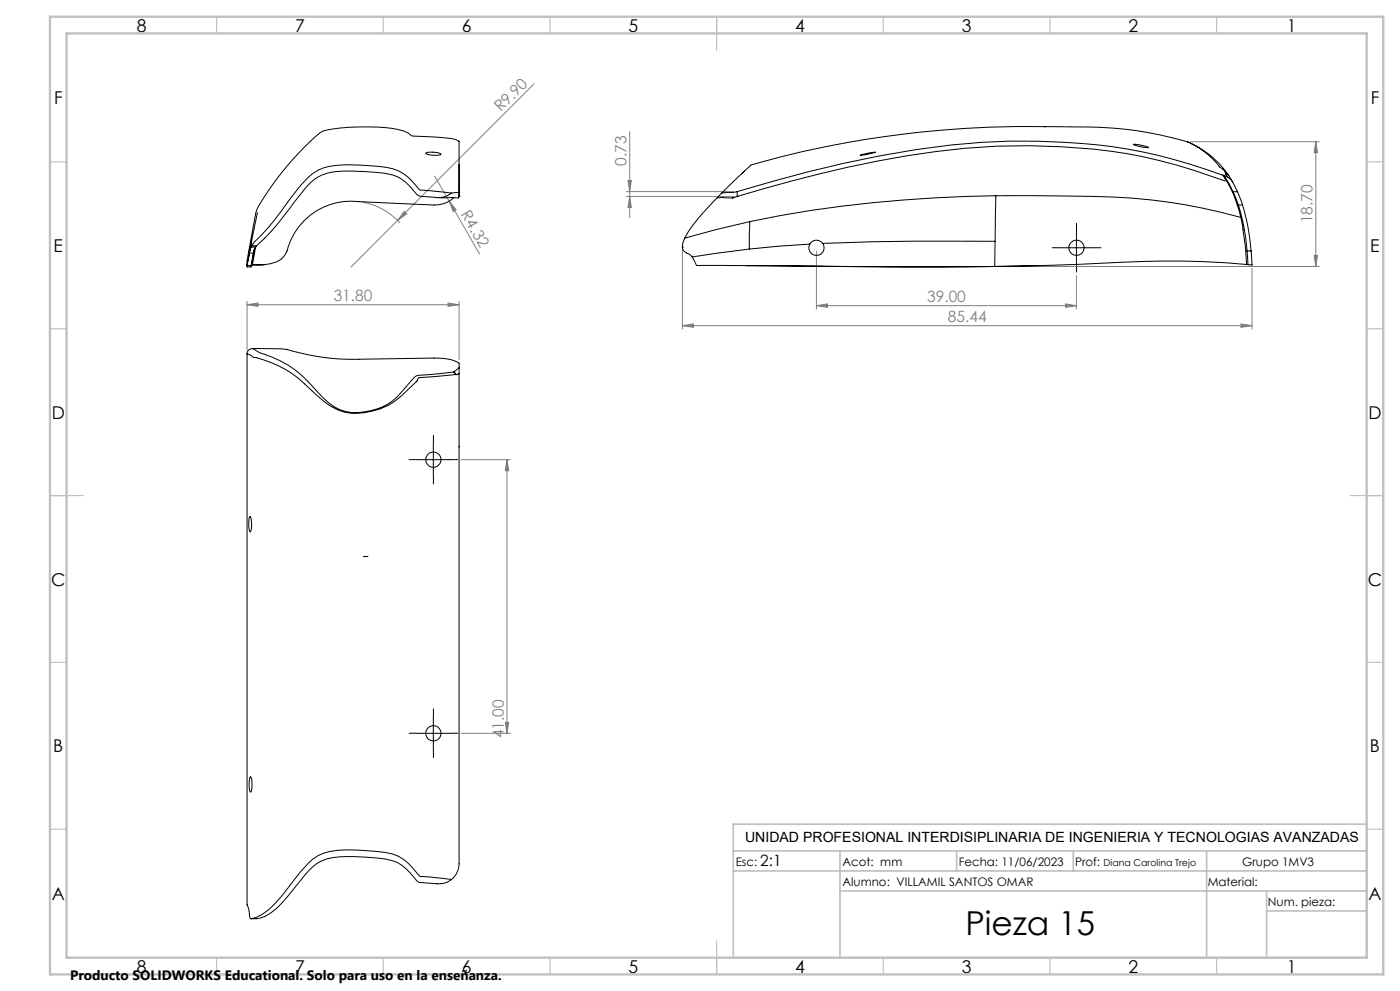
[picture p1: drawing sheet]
<svg xmlns="http://www.w3.org/2000/svg" width="420mm" height="297mm" viewBox="0 0 420 297" stroke-linecap="round" stroke-linejoin="round" font-family="sans-serif">
<g fill="none" stroke="#808080" stroke-width=".3">
<path d="M160.2 25.1l-54.9 55M188.9 39.4v25.8M130.4 52.8l4.4 7.5M187.9 57.4h32.3M187.9 58.9h32.3M188.4 54.1h1l-.5 3.3zM188.9 58.9l.5 3.3h-1zM357.2 42.5h38.5M394.8 42.5v37.4M394.8 42.5l.5 3.3h-1.1zM108.6 60.6a19.6 19.6 0 0 1 11.4 6.2M121.2 63.4l.8 .7-2.7 2z"/>
<path d="M134.8 60.3l2 2.6-.8 .5zM134.8 60.3l9.1 15.8M204.7 74.6v24M244.9 75.3v17.3M299.4 79.9h96.3M394.2 76.5h1.1l-.5 3.4zM74.1 91.3l3.3-.5v1zM74.1 90.3v14.7M74.1 91.3h63.6M134.4 90.8l3.3 .5-3.3 .5zM137.7 90.3v17.5M204.7 97.6l3.3-.5v1z"/>
<path d="M204.7 97.6h170.9M244.9 91.6l3.3-.5v1zM244.9 91.6h78M319.7 91.1l3.2 .5-3.2 .5zM322.9 82.6v10M372.3 97.1l3.3 .5-3.3 .5zM375.6 80.4v18.2M138.3 137.8h14.8M152.1 137.8v82M152.1 137.8l.5 3.3h-1zM138.3 219.8h14.8M151.6 216.5h1l-.5 3.3z"/>
</g>
<path d="M318 74.2h-2.3M323 69.2v-2.3M323 79.2v2.3M328 74.2h2.3M125 137.7h-2.3M130 132.7v-2.3M135 137.7h2.3M130 142.7v2.3M125 219.7h-2.3M130 214.7v-2.3M135 219.7h2.3M130 224.7v2.3" fill="none" stroke="#000" stroke-width=".3" stroke-dasharray="15.2 1.3 1.3 1.3"/>
<path d="M318 74.3h9.9M322.9 69.3v10M125 137.8h10M130 132.8v10M125 219.8h10M130 214.8v10" fill="none" stroke="#000" stroke-width=".3"/>
<g fill="none" stroke="#c0c0c0" stroke-width=".35">
<path d="M65 5v5M115 5v5M165 5v5M215 5v10M265 5v5M315 5v5M365 5v5M15 48.5h5M410 48.5h5M15 98.5h5M410 98.5h5M15 148.5h10"/>
<path d="M405 148.5h10M15 198.5h5M410 198.5h5M15 248.5h5M410 248.5h5M65 287v5M115 287v5M165 287v5M215 282v10M265 287v5M315 287v5M365 287v5"/>
</g>
<path d="M220 247h190v40h-190zM220 255h190M252 255v32M287 255v6M322 255v6M362 255v32M220 261h190M252 267h158M380 273h30M380 267v20" fill="none" stroke="#c0c0c0" stroke-width=".5"/>
<path d="M15 5h400v287h-400zM20 10h390v277h-390z" fill="none" stroke="#c0c0c0" stroke-width=".7"/>
<g fill="#808080">
<path d="M121.2 63.4l.8 .7-2.7 2z"/>
<path d="M134.8 60.3l2 2.6-.8 .5z"/>
<path d="M244.9 91.6l3.3-.5v1zM319.7 91.1l3.2 .5-3.2 .5zM204.7 97.6l3.3-.5v1zM372.3 97.1l3.3 .5-3.3 .5zM74.1 91.3l3.3-.5v1zM134.4 90.8l3.3 .5-3.3 .5z"/>
<path d="M394.2 76.5h1.1l-.5 3.4zM394.8 42.5l.5 3.3h-1.1z"/>
<path d="M188.4 54.1h1l-.5 3.3zM188.9 58.9l.5 3.3h-1zM152.1 137.8l.5 3.3h-1zM151.6 216.5h1l-.5 3.3z"/>
</g>
<g fill="none" stroke="#000" stroke-width=".3">
<path d="M313.3 38h.1M127.7 45.9a5.6 5.6 0 0 1 4.6 .4 6.7 6.7 0 0 1-4.6-.4zM131.1 59.2l-5.3-.4-.9-.7a14.8 14.8 0 0 0-7-5.6 56.3 56.3 0 0 0-19.7-.6 11.8 11.8 0 0 0-6.6 4.5l-2.8 3.6a72.8 72.8 0 0 1-11.8 13.7M135.5 57.9l-9.4-.9-.5-.3a14.5 14.5 0 0 0-12.4-6.9 43.6 43.6 0 0 0-16.2 .5 14.8 14.8 0 0 0-6.8 5.3l-3.8 4.9a70 70 0 0 1-10.2 12.2l-.7 1M135.5 57.9a6 6 0 0 1-4.4 1.3M136.1 59.3a8.2 8.2 0 0 1-5.9 2.2l-22.6-1.1a20 20 0 0 0-21.7 15.2 5.9 5.9 0 0 1-4.8 3.5l-1.9 .2M137.7 57.4v-15.1l-1.3-.6a65.7 65.7 0 0 0-12.2-.9l-.7-.1-.8-.6a10 10 0 0 0-5.3-1.7 65.1 65.1 0 0 0-20.5 .9 53.6 53.6 0 0 0-9.8 9.3 68.1 68.1 0 0 0-10.1 14.5l-2.9 15.1v1.3M137.7 58.9l-.2 .4-6.4-.1M137.7 57.4l-.2 .3-2 .2M137.7 58.9h.1M137.7 49.2v9.7M137.7 57.4v1.5"/>
<path d="M216.5 57.9l-1.3 1.3M219.7 59.3h-4.5l-.7 .7a54 54 0 0 0-9.1 11.4M220.2 59.2l-.5 .1M221.2 58.9h.1M221.2 57.4l-4.7 .5M221.2 58.9l-1.5 .4M221.2 57.4v1.5M223.3 51.3l-.7 .7M258 46.5l4.6-.9-2.6 .7zM298.7 58.7l10.1-.1a372 372 0 0 1 36.6 1.3 166.6 166.6 0 0 1 26.9 5.3M298.7 58.7a384.8 384.8 0 0 0-73.8 7.7M298.7 58.7l-.2 13.6"/>
<path d="M340 43.2l2.2 .3 2.4 .7-2.5-.2zM356.2 42.5h.1M356.2 42.5a108.8 108.8 0 0 0-29.7-4.4l-5.3-.1a313 313 0 0 0-96 11.5l-8.7 8.4M356.2 42.5a23.9 23.9 0 0 1 9.7 7.6 3.4 3.4 0 0 1 1.9 2M356.4 42.6l.3 .1a28.2 28.2 0 0 1 10.9 8.4l1 1.5M366.9 52.6l.3 .5a34.5 34.5 0 0 1 5.1 12.1M367 52.4l2.9 5.1M367.4 53.3l.3 .5M367.6 54.3a151.5 151.5 0 0 0-49.2-10.3 214.1 214.1 0 0 0-55.1 4.3 427.3 427.3 0 0 0-42.1 10.6M367.8 52.2l.3 .7M367.8 52.2l.8 .4M367.8 52.1l.8 .5"/>
<path d="M367.8 52.1v.1M368.1 52.9l.8 .5 .9 1.2M368.1 52.9a157.6 157.6 0 0 0-56.6-10.6 234.5 234.5 0 0 0-58.5 6.7l-10.7 2.5-21.1 5.9M368.6 52.6l1.2 2M369.8 54.6l1.5 2.9M369.9 57.5h1.4M369.9 57.5l1.6 4h1.2M371.3 57.5l1.4 4M74.1 79.5v.1M74.1 79.5l1.2 .1M74.8 75.8l-.7 3.7M74.8 75.8h1.3"/>
<path d="M75.3 74l-.5 1.8M75.3 79.5l.1 .5h-1.3v-.4M75.3 74h1.4M75.5 72l-.9 4.5zM75.5 79.3h.2M75.5 73.7l-.2 .3M75.5 73.7h1.5M75.7 79.3h3.5M76 76.4l.3-1.5-.3 1.6M76.1 75.8l-.8 3.8M76.4 74.7l-1.1 5.3M76.7 74l-.6 1.8"/>
<path d="M76.7 74l-1 5.3M77 73.7l-.3 .3M77.2 63.9l-3.1 15.6M79.2 79.3l-3.7 .1M204.7 74a2.15 2.15 0 0 0 1.9 2.1l1 .9M204.7 74h.1M205.4 71.4l-.5 1.3-.2 1.3M207.6 77l1.4 2.6 59.8 .4 29.6-.1M224.8 74.6l-17.2 2.4M224.9 66.4l-9.9 2.4-9.6 2.6M224.9 66.4l-.1 8.2M242.9 73.2l-18.1 1.4"/>
<path d="M246.8 73a2.3 2.3 0 0 0-3.9 .2M246.8 73a2.3 2.3 0 0 1-1.7 3.5 2.3 2.3 0 0 1-2.2-3.3M298.5 72.3a987.6 987.6 0 0 0-51.7 .7M298.5 72.3l-.1 7.6M313.2 79.5a2578.8 2578.8 0 0 1-89.4 .1M313.3 79.6h.1M371.5 61.3a59.5 59.5 0 0 1 2.6 13.9M372.3 65.2l1.3 8.8 .4 5.3M372.7 61.4a61.7 61.7 0 0 1 2.6 13.8M374 79.3h.4M374 79.3a259.1 259.1 0 0 0-38.2-.7l-24.9 1.1-12.5 .2M374.1 75.2l.3 4.1 1.2 .1-.3-4.2"/>
<path d="M374.1 75.2h1.2M74.1 106v165.1l.5 1.3 .3 2.5 .6 .4M74.1 106l1 .4 1 .7a32.3 32.3 0 0 1 17.4 9.9 20.5 20.5 0 0 0 11.8 6.9 20.9 20.9 0 0 0 16.8-6.9l3-2.8 .7-1 10.9-.9M75.7 104.5a1.59 1.59 0 0 0-1.6 1.5M75.7 104.5l2.1 1.2a33.9 33.9 0 0 1 17.6 11.9 14.4 14.4 0 0 0 12.2 6 17.7 17.7 0 0 0 14.1-7.5l1.7-2a3.1 3.1 0 0 1 3-1.7l9.7-1M75.7 104.5h4a25.6 25.6 0 0 1 10.4 1.3 64.4 64.4 0 0 0 17.5 1.9l25.4-.3a10.3 10.3 0 0 1 4.7 1.4v1.2M136.1 111.4l.6 .9M136.1 111.4l.7 .9M136.7 112.3h.1M137.7 112l-.9 .3M137.7 112v147.5a6.2 6.2 0 0 1-2.2 4.1M137.7 110.3l-1.6 1.1"/>
<path d="M137.7 110.3v1.7M137.7 110.1v.2M137.7 133.8v.1M74.9 154.9l.1-.1a6.6 6.6 0 0 1 .1 4.6 6.2 6.2 0 0 1-.2-4.5zM109.1 166.8h1.2M75.1 232.9l.1-.1a6.4 6.4 0 0 1 0 4.6 6 6 0 0 1-.1-4.5zM135.5 263.6l-9.4-1-1.3-1.3a13.8 13.8 0 0 0-11.6-6.1 40.7 40.7 0 0 0-16.2 .5 15.1 15.1 0 0 0-6.8 5.6l-2 2.4a55.7 55.7 0 0 1-7.5 8.9 12 12 0 0 1-5.2 2.7M135.5 263.6a5.8 5.8 0 0 1-4.4 1.3l-5.3-.4-.9-.7a15.5 15.5 0 0 0-7-5.8 52.3 52.3 0 0 0-19.7-.7 12.3 12.3 0 0 0-6.6 4.8 84.5 84.5 0 0 1-8.6 10.1 10.2 10.2 0 0 1-6 3.1h-1.5"/>
<circle cx="322.9" cy="74.3" r="2.29"/>
<circle cx="130" cy="137.8" r="2.3"/>
<circle cx="130" cy="219.8" r="2.3"/>
</g>
<text font-size="9.9" x="289.6" y="280.1">Pieza 15</text>
<g font-size="5.3">
<text x="41" y="9.5">8</text>
<text x="88.5" y="9.5">7</text>
<text x="138.5" y="9.5">6</text>
<text x="188.5" y="9.5">5</text>
<text x="238.5" y="9.5">4</text>
<text x="288.5" y="9.5">3</text>
<text x="338.5" y="9.5">2</text>
<text x="386" y="9.5">1</text>
<text x="16.2" y="31.3">F</text>
<text x="411.2" y="31.3">F</text>
<text x="16.1" y="75.5">E</text>
<text x="411.1" y="75.5">E</text>
<text x="15.5" y="125.5">D</text>
<text x="410.5" y="125.5">D</text>
<text x="15.4" y="175.5">C</text>
<text x="410.4" y="175.5">C</text>
<text x="16" y="225.5">B</text>
<text x="411" y="225.5">B</text>
<text x="15.5" y="269.8">A</text>
<text x="410.5" y="269.8">A</text>
<text x="41" y="291.5">8</text>
<text x="88.5" y="291.5">7</text>
<text x="138.5" y="291.5">6</text>
<text x="188.5" y="291.5">5</text>
<text x="238.5" y="291.5">4</text>
<text x="288.5" y="291.5">3</text>
<text x="338.5" y="291.5">2</text>
<text x="386" y="291.5">1</text>
</g>
<g font-size="4.7" fill="#808080">
<text x="150.2" y="33.7" transform="rotate(-45 150.2 33.7)">R9.90</text>
<text x="187.9" y="49.8" transform="rotate(-90 187.9 49.8)">0.73</text>
<text x="138.2" y="64.2" transform="rotate(60 138.2 64.2)">R4.32</text>
<text x="393.8" y="67" transform="rotate(-90 393.8 67)">18.70</text>
<text x="100.1" y="90.3">31.80</text>
<text x="278.1" y="90.6">39.00</text>
<text x="284.4" y="96.6">85.44</text>
<text x="151.1" y="221.3" transform="rotate(-90 151.1 221.3)">41.00</text>
</g>
<text font-size="4.7" x="228" y="259.4">2:1</text>
<text font-size="4.2" x="223.5" y="252.5">UNIDAD PROFESIONAL INTERDISIPLINARIA DE INGENIERIA Y TECNOLOGIAS AVANZADAS</text>
<text font-size="4.1" x="21" y="293.7">Producto SOLIDWORKS Educational. Solo para uso en la enseñanza.</text>
<g font-size="3.5">
<text x="220.7" y="259.5">Esc:</text>
<text x="252.8" y="259.5">Acot: mm</text>
<text x="287.6" y="259.5">Fecha: 11/06/2023</text>
<text x="322.5" y="259.5">Prof:</text>
<text x="372.6" y="259.5">Grupo 1MV3</text>
<text x="252.8" y="265.6">Alumno: VILLAMIL SANTOS OMAR</text>
<text x="362.3" y="265.6">Material:</text>
<text x="380.4" y="271.4">Num. pieza:</text>
</g>
<text font-size="2.8" x="331" y="259.5">Diana Carolina Trejo</text>
</svg>
